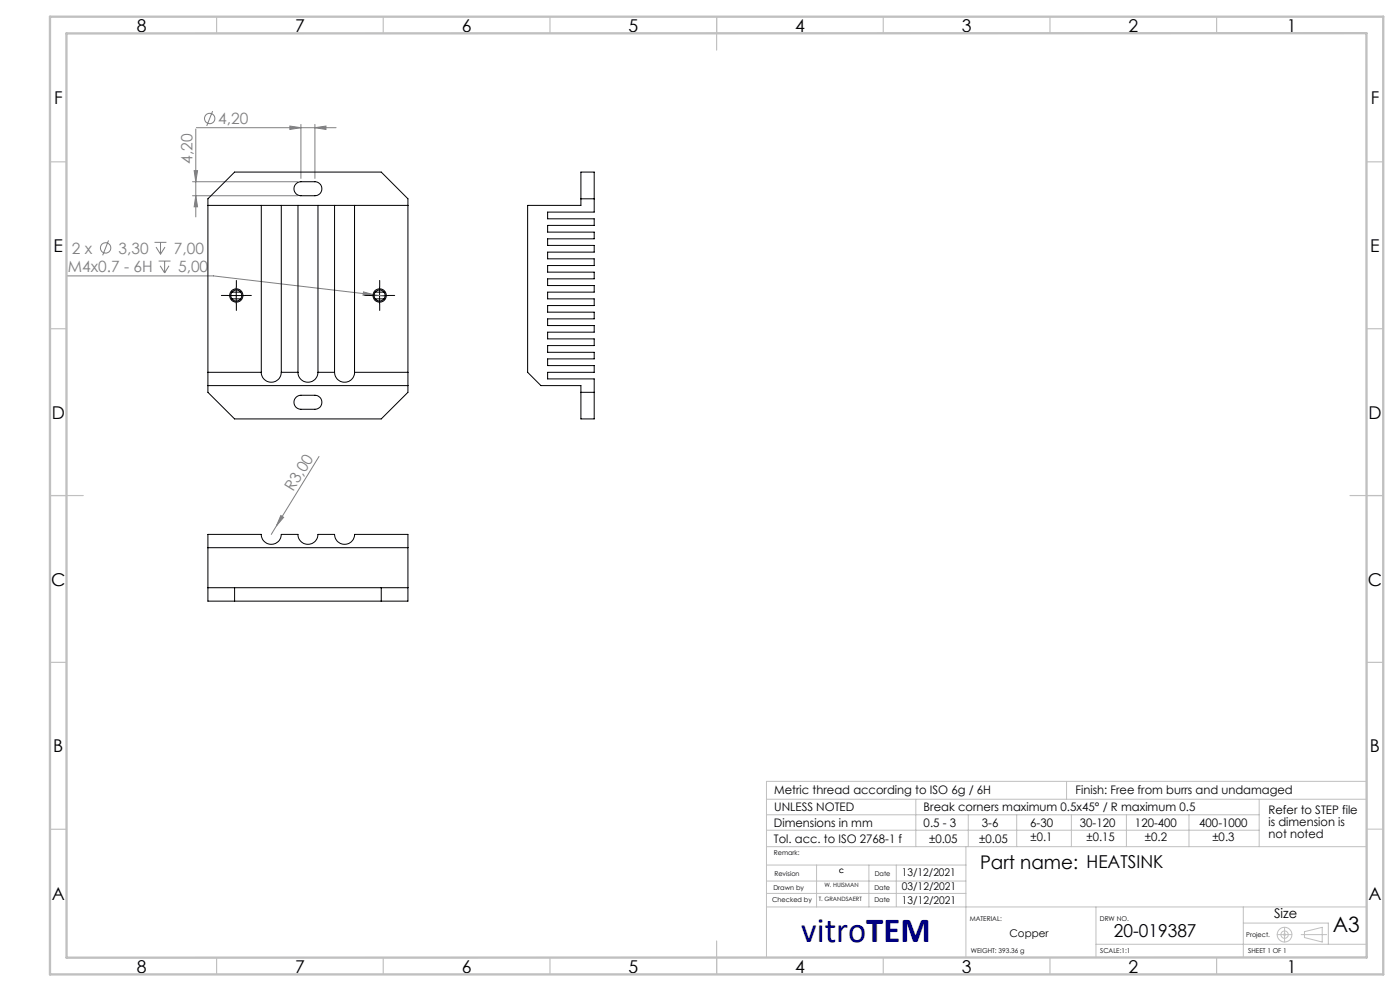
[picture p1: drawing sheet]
<svg xmlns="http://www.w3.org/2000/svg" width="420mm" height="297mm" viewBox="0 0 420 297" stroke-linecap="round" stroke-linejoin="round" font-family="sans-serif">
<g fill="none" stroke="#808080" stroke-width=".3">
<path d="M58.7 38.7v26.3M58.9 38.3h41.9M63.8 33.3l-1.8 4.4M87 37.8l3.3 .5-3.3 .5zM90.3 37.3v16.2M94.5 38.3l3.3-.5v1zM94.5 37.3v16.2M57.7 54.5h31.6M57.7 58.7h31.6M58.2 51.1h1.1l-.6 3.4zM58.7 58.7l.6 3.3h-1.1zM32.6 72.1l-1.8 4.4"/>
<path d="M46.4 72.6h3.5M46.8 74l1.4 2.2M47.6 78.2h3.6M48 79.7l1.4 2.1M48.2 72.6v3.6M49.4 78.2v3.6M49.5 74l-1.3 2.2M50.7 79.7l-1.3 2.1M20.3 82.7h43.7l51.5 6.1M109 87.5l3.3 .9-3.4 .1zM95.7 136.8l-12.8 20.8M82.9 157.6l-1.5 2.6"/>
<path d="M84.2 154.5l.9 .5-2.2 2.6z"/>
<circle cx="62.9" cy="35.5" r="1.55"/>
<circle cx="31.7" cy="74.3" r="1.56"/>
</g>
<g fill="none" stroke="#c0c0c0" stroke-width=".3">
<path d="M229.9 239.5h180.1M274.7 239.5v14.2M320 234.2v5.3M377.8 239.5v14.2M410 234.2h-180.1v52.7M229.9 253.7h180.1M229.9 248.8h147.9M230 259.3h59.8M230 244.2h147.8M245 259.3v12.5M260.7 259.3v12.5M268.9 259.3v12.3"/>
<path d="M289.8 253.7v33.3M290.5 244.2v9.5M305 244.2v9.5M321.4 244.2v9.5M337.9 244.2v9.5M356.7 244.2v9.5M410 248.5h5M229.9 264.1h59.9M230 267.8h59.8M230 271.8h180M328.8 271.8v15.2M373 271.8v15.2"/>
<path d="M373 276.6h25.5v6.4M385.4 277.9v4.4M391.3 279.2l5.4-1.3v4.4l-5.4-1.3zM328.8 283h81.2M383.2 280.1h4.4M390.3 280.1h7.7"/>
<circle cx="385.4" cy="280.1" r=".26"/>
<circle cx="385.4" cy="280.1" r="1.11"/>
<circle cx="385.4" cy="280.1" r="2.21"/>
</g>
<path d="M68.4 88.5h-2M70.9 86v-2M70.9 91v2M73.4 88.5h2M111.4 88.5h-2M113.9 86v-2M113.9 91v2M116.4 88.5h2" fill="none" stroke="#000" stroke-width=".3" stroke-dasharray="15.2 1.3 1.3 1.3"/>
<path d="M68.4 88.6h5M70.9 86.1v4.9M111.4 88.6h5M113.9 86.1v4.9" fill="none" stroke="#000" stroke-width=".3"/>
<g fill="none" stroke="#c0c0c0" stroke-width=".35">
<path d="M65 5v5M115 5v5M165 5v5M215 5v10M265 5v5M315 5v5M365 5v5M15 48.5h5M410 48.5h5M15 98.5h5M410 98.5h5M15 148.5h10"/>
<path d="M405 148.5h10M15 198.5h5M410 198.5h5M15 248.5h5M65 287v5M115 287v5M165 287v5M215 282v10M265 287v5M315 287v5M365 287v5"/>
</g>
<path d="M15 5h400v287h-400zM19.9 10l390-.1 .1 277-390 .1z" fill="none" stroke="#c0c0c0" stroke-width=".7"/>
<g fill="#808080">
<path d="M84.2 154.5l.9 .5-2.2 2.6z"/>
<path d="M87 37.8l3.3 .5-3.3 .5zM94.5 38.3l3.3-.5v1zM109 87.5l-.1 1 3.4-.1z"/>
<path d="M58.2 51.1h1.1l-.6 3.4zM58.7 58.7l.6 3.3h-1.1z"/>
</g>
<g fill="none" stroke="#000" stroke-width=".3">
<path d="M62.4 59.6l8-8h44l8 8v58l-8 8h-44l-8-8zM88.9 55l1-.5h4.6a2.1 2.1 0 0 1 2.1 2.1 2.1 2.1 0 0 1-2.1 2.1h-4.2a2.09 2.09 0 0 1-2-1.4 2.09 2.09 0 0 1 .6-2.3zM174.3 59.6h4M62.4 61.6h16M78.4 61.6h6M78.4 61.6v50M84.4 61.6h5M84.4 61.6v50M89.4 61.6h6M89.4 61.6v50M95.4 61.6h5M95.4 61.6v50"/>
<path d="M100.4 61.6h6M100.4 61.6v50M106.4 61.6h16M106.4 61.6v50M158.3 61.6h16v-10h4v12h-14v2h14v2h-14v2h14v2h-14v2h14v2h-14v2h14v2h-14v2h14v2h-14v2h14v2h-14v2h14v2h-14v2h14v2h-14v2h14v2h-14v2h14v2h-14v2h14v2h-14v2h14v2h-14v2h14v12h-4v-10h-12l-4-4zM69.6 87.6h2.6M69.6 89.6h2.6M112.6 87.6h2.6M112.6 89.6h2.6M62.4 111.6h16M62.4 115.6h60M78.4 111.6a3 3 0 0 0 3 3 3 3 0 0 0 3-3"/>
<path d="M84.4 111.6h5M88.9 119l1-.5h4.6a2.1 2.1 0 0 1 2.1 2.1 2.1 2.1 0 0 1-2.1 2.1h-4.2a2.09 2.09 0 0 1-2-1.4 2.09 2.09 0 0 1 .6-2.3zM89.4 111.6a3 3 0 0 0 3 3 3 3 0 0 0 3-3M95.4 111.6h5M100.4 111.6a3 3 0 0 0 3 2.9 3 3 0 0 0 3-2.9M106.4 111.6h16M174.3 117.6h4M62.4 160.2h16a3 3 0 0 0 3 2.9 3 3 0 0 0 3-2.9h5a3 3 0 0 0 3 2.9 3 3 0 0 0 3-2.9h5a3 3 0 0 0 3 2.9 3 3 0 0 0 3-2.9h16v20h-60zM62.4 176.1h60M62.4 164.1h60M70.4 176.1v4.1M114.4 176.1v4.1"/>
<circle cx="70.9" cy="88.6" r="2"/>
<circle cx="70.9" cy="88.6" r="1.65"/>
<circle cx="113.9" cy="88.6" r="2"/>
<circle cx="113.9" cy="88.6" r="1.65"/>
</g>
<text font-size="10.6" fill="#000080" x="240.4" y="282.2">vitroTEM</text>
<text font-size="6.3" x="399.8" y="279.4">A3</text>
<text font-size="5.6" x="294" y="260.3">Part name: HEATSINK</text>
<g font-size="5.3">
<text x="41" y="9.5">8</text>
<text x="88.5" y="9.5">7</text>
<text x="138.5" y="9.5">6</text>
<text x="188.5" y="9.5">5</text>
<text x="238.5" y="9.5">4</text>
<text x="288.5" y="9.5">3</text>
<text x="338.5" y="9.5">2</text>
<text x="386" y="9.5">1</text>
<text x="16.2" y="31.2">F</text>
<text x="411.2" y="31.2">F</text>
<text x="16.1" y="75.5">E</text>
<text x="411.1" y="75.5">E</text>
<text x="15.5" y="125.5">D</text>
<text x="410.5" y="125.5">D</text>
<text x="15.4" y="175.5">C</text>
<text x="410.4" y="175.5">C</text>
<text x="16" y="225.5">B</text>
<text x="411" y="225.5">B</text>
<text x="15.5" y="269.7">A</text>
<text x="410.5" y="269.7">A</text>
<text x="334.2" y="280.7">20-019387</text>
<text x="41" y="291.5">8</text>
<text x="88.5" y="291.5">7</text>
<text x="138.5" y="291.5">6</text>
<text x="188.5" y="291.5">5</text>
<text x="238.5" y="291.5">4</text>
<text x="288.5" y="291.5">3</text>
<text x="338.5" y="291.5">2</text>
<text x="386" y="291.5">1</text>
</g>
<g font-size="4.7" fill="#808080">
<text x="65.5" y="37.2">4,20</text>
<text x="57.8" y="49" transform="rotate(-90 57.8 49)">4,20</text>
<text x="21.6" y="76">2 x</text>
<text x="35.6" y="76">3,30</text>
<text x="52.2" y="76">7,00</text>
<text x="20.3" y="81.6">M4x0.7 - 6H</text>
<text x="53.4" y="81.6">5,00</text>
<text x="88" y="147.5" transform="rotate(-58 88 147.5)">R3,00</text>
</g>
<text font-size="4" x="382.2" y="275.3">Size</text>
<g font-size="3.5">
<text x="232.3" y="238">Metric thread according to ISO 6g / 6H</text>
<text x="322.7" y="238">Finish: Free from burrs and undamaged</text>
<text x="232.3" y="243.2">UNLESS NOTED</text>
<text x="277.1" y="243.2">Break corners maximum 0.5x45° / R maximum 0.5</text>
<text x="380.5" y="244.1">Refer to STEP file</text>
<text x="232.2" y="247.9">Dimensions in mm</text>
<text x="277.1" y="247.9">0.5 - 3</text>
<text x="294.6" y="247.9">3-6</text>
<text x="309.1" y="247.9">6-30</text>
<text x="324" y="247.9">30-120</text>
<text x="340.5" y="247.9">120-400</text>
<text x="359.8" y="247.9">400-1000</text>
<text x="380.5" y="247.6">is dimension is</text>
<text x="380.5" y="251.1">not noted</text>
<text x="232.2" y="252.8">Tol. acc. to ISO 2768-1 f</text>
<text x="278.7" y="252.8">±0.05</text>
<text x="293.8" y="252.8">±0.05</text>
<text x="309.2" y="252.2">±0.1</text>
<text x="326" y="252.2">±0.15</text>
<text x="343.5" y="252.2">±0.2</text>
<text x="363.7" y="252.2">±0.3</text>
</g>
<g font-size="3.2">
<text x="270.6" y="262.7">13/12/2021</text>
<text x="270.5" y="266.8">03/12/2021</text>
<text x="270.6" y="270.9">13/12/2021</text>
<text x="302.8" y="280.8">Copper</text>
</g>
<g font-size="2">
<text x="232.2" y="256.1">Remark:</text>
<text x="232.3" y="262.6">Revision</text>
<text x="262.4" y="262.6">Date</text>
<text x="232" y="266.8">Drawn by</text>
<text x="262.3" y="266.8">Date</text>
<text x="231.7" y="270.4">Checked by</text>
<text x="262.3" y="270.4">Date</text>
<text x="290.9" y="276.1">MATERIAL:</text>
<text x="330" y="276.1">DRW NO.</text>
<text x="373.9" y="280.8">Project.</text>
<text x="291.3" y="285.6">WEIGHT: 393.36 g</text>
<text x="330.1" y="285.6">SCALE:1:1</text>
<text x="374.5" y="285.6">SHEET 1 OF 1</text>
</g>
<g font-size="1.8">
<text x="251.8" y="261.6">C</text>
<text x="245.6" y="270">T. GRANDSAERT</text>
<text x="247.3" y="265.7">W. HUISMAN</text>
</g>
</svg>
